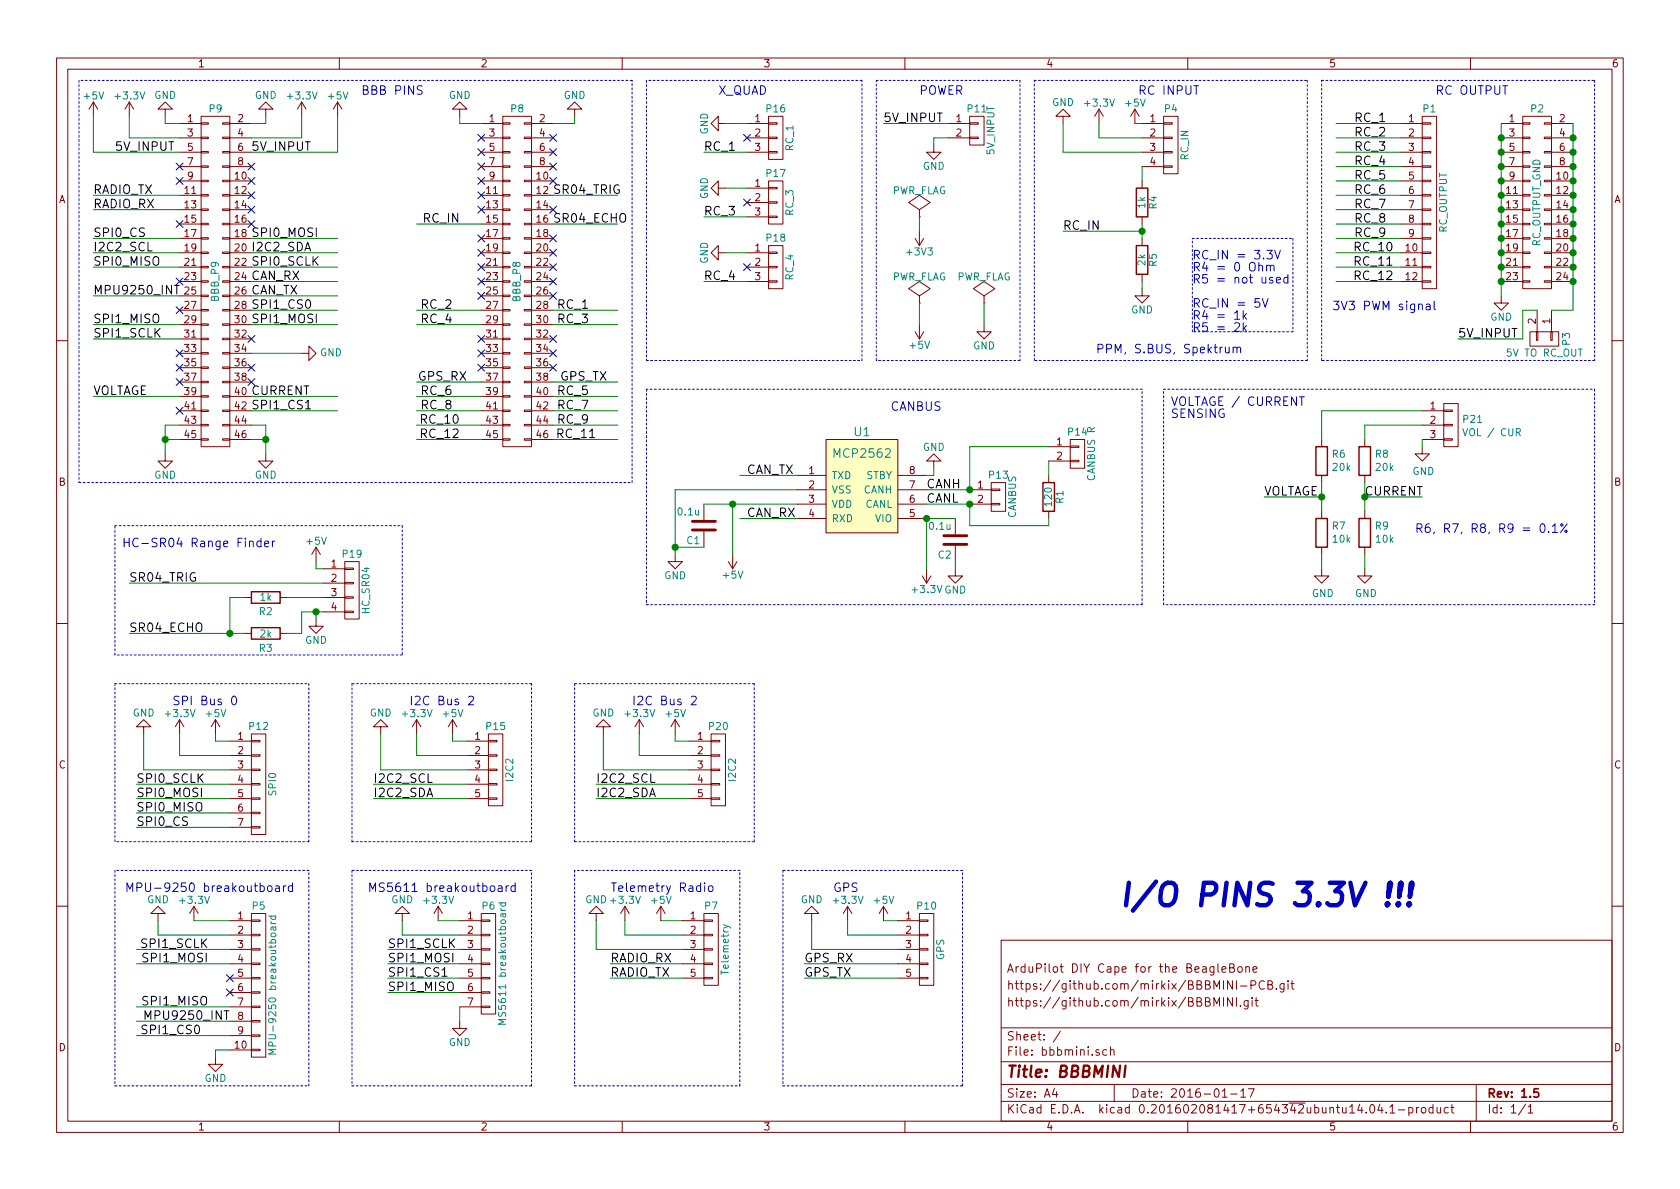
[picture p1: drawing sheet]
EESchema Schematic File Version 2
LIBS:power
LIBS:device
LIBS:transistors
LIBS:conn
LIBS:linear
LIBS:regul
LIBS:74xx
LIBS:cmos4000
LIBS:adc-dac
LIBS:memory
LIBS:xilinx
LIBS:microcontrollers
LIBS:dsp
LIBS:microchip
LIBS:analog_switches
LIBS:motorola
LIBS:texas
LIBS:intel
LIBS:audio
LIBS:interface
LIBS:digital-audio
LIBS:philips
LIBS:display
LIBS:cypress
LIBS:siliconi
LIBS:opto
LIBS:atmel
LIBS:contrib
LIBS:valves
LIBS:bbbmini-cache
EELAYER 25 0
EELAYER END
$Descr A4 11693 8268
encoding utf-8
Sheet 1 1
Title "BBBMINI"
Date "2016-01-17"
Rev "1.5"
Comp ""
Comment1 "https://github.com/mirkix/BBBMINI.git"
Comment2 "https://github.com/mirkix/BBBMINI-PCB.git"
Comment3 "ArduPilot DIY Cape for the BeagleBone"
Comment4 ""
$EndDescr
$Comp
L CONN_01X12 P1
U 1 1
P 9950 1400
F 0 "P1" H 9950 2050 50  0000 C CNN
F 1 "RC_OUTPUT" V 10050 1400 50  0000 C CNN
F 2 "Pin_Headers:Pin_Header_Straight_1x12" H 9950 1400 60  0001 C CNN
F 3 "" H 9950 1400 60  0000 C CNN
	1    9950 1400
	1    0    0    -1  
$EndComp
Text Label 9650 850  2    60   ~ 0
RC_1
Text Label 9650 950  2    60   ~ 0
RC_2
Text Label 9650 1050 2    60   ~ 0
RC_3
Text Label 9650 1150 2    60   ~ 0
RC_4
Text Label 9650 1250 2    60   ~ 0
RC_5
Text Label 9650 1350 2    60   ~ 0
RC_6
Text Label 9650 1450 2    60   ~ 0
RC_7
Text Label 9650 1550 2    60   ~ 0
RC_8
Text Label 9650 1650 2    60   ~ 0
RC_9
Text Label 9700 1750 2    60   ~ 0
RC_10
Text Label 9700 1850 2    60   ~ 0
RC_11
Text Label 9700 1950 2    60   ~ 0
RC_12
$Comp
L CONN_02X12 P2
U 1 1
P 10700 1400
F 0 "P2" H 10700 2050 50  0000 C CNN
F 1 "RC_OUTPUT_GND" V 10700 1400 50  0000 C CNN
F 2 "Pin_Headers:Pin_Header_Straight_2x12" H 10700 200 60  0001 C CNN
F 3 "" H 10700 200 60  0000 C CNN
	1    10700 1400
	1    0    0    -1  
$EndComp
$Comp
L GND #PWR01
U 1 1
P 10450 2050
F 0 "#PWR01" H 10450 1800 50  0001 C CNN
F 1 "GND" H 10450 1900 50  0000 C CNN
F 2 "" H 10450 2050 60  0000 C CNN
F 3 "" H 10450 2050 60  0000 C CNN
	1    10450 2050
	1    0    0    -1  
$EndComp
Text Notes 10500 650  2    60   ~ 0
RC OUTPUT
$Comp
L CONN_02X23 P9
U 1 1
P 1500 1950
F 0 "P9" H 1500 3150 50  0000 C CNN
F 1 "BBB_P9" V 1500 1950 50  0000 C CNN
F 2 "Pin_Headers:Pin_Header_Straight_2x23" H 1500 1100 60  0001 C CNN
F 3 "" H 1500 1100 60  0000 C CNN
	1    1500 1950
	1    0    0    -1  
$EndComp
$Comp
L CONN_02X23 P8
U 1 1
P 3600 1950
F 0 "P8" H 3600 3150 50  0000 C CNN
F 1 "BBB_P8" V 3600 1950 50  0000 C CNN
F 2 "Pin_Headers:Pin_Header_Straight_2x23" H 3600 1100 60  0001 C CNN
F 3 "" H 3600 1100 60  0000 C CNN
	1    3600 1950
	1    0    0    -1  
$EndComp
Text Label 4100 2150 2    60   ~ 0
RC_1
Text Label 3150 2150 2    60   ~ 0
RC_2
Text Label 4100 2250 2    60   ~ 0
RC_3
Text Label 3150 2250 2    60   ~ 0
RC_4
Text Label 4100 2750 2    60   ~ 0
RC_5
Text Label 3150 2750 2    60   ~ 0
RC_6
Text Label 4100 2850 2    60   ~ 0
RC_7
Text Label 3150 2850 2    60   ~ 0
RC_8
Text Label 4100 2950 2    60   ~ 0
RC_9
Text Label 3200 2950 2    60   ~ 0
RC_10
Text Label 4150 3050 2    60   ~ 0
RC_11
Text Label 3200 3050 2    60   ~ 0
RC_12
Text Notes 2950 650  2    60   ~ 0
BBB PINS
$Comp
L CONN_01X02 P3
U 1 1
P 10750 2350
F 0 "P3" H 10750 2500 50  0000 C CNN
F 1 "5V TO RC_OUT" V 10850 2350 50  0000 C CNN
F 2 "Pin_Headers:Pin_Header_Straight_1x02" H 10750 2350 60  0001 C CNN
F 3 "" H 10750 2350 60  0000 C CNN
	1    10750 2350
	0    1    1    0   
$EndComp
Text Notes 8350 650  2    60   ~ 0
RC INPUT
Text Notes 8650 2450 2    60   ~ 0
PPM, S.BUS, Spektrum
Text Label 3200 1550 2    60   ~ 0
RC_IN
Text Notes 10000 2150 2    60   ~ 0
3V3 PWM signal
$Comp
L CONN_01X10 P5
U 1 1
P 1800 6850
F 0 "P5" H 1800 7400 50  0000 C CNN
F 1 "MPU-9250 breakoutboard" V 1900 6850 50  0000 C CNN
F 2 "Pin_Headers:Pin_Header_Straight_1x10" H 1800 6850 60  0001 C CNN
F 3 "" H 1800 6850 60  0000 C CNN
	1    1800 6850
	1    0    0    -1  
$EndComp
Text Label 1450 6600 2    60   ~ 0
SPI1_SCLK
Text Label 1450 6700 2    60   ~ 0
SPI1_MOSI
Text Label 1750 2250 0    60   ~ 0
SPI1_MOSI
Text Label 1400 7200 2    60   ~ 0
SPI1_CS0
Text Label 1750 2150 0    60   ~ 0
SPI1_CS0
Text Label 1450 7000 2    60   ~ 0
SPI1_MISO
Text Label 650  2250 0    60   ~ 0
SPI1_MISO
NoConn ~ 1600 6800
NoConn ~ 1600 6900
Text Notes 2050 6200 2    60   ~ 0
MPU-9250 breakoutboard
$Comp
L CONN_01X07 P6
U 1 1
P 3400 6700
F 0 "P6" H 3400 7100 50  0000 C CNN
F 1 "MS5611 breakoutboard" V 3500 6700 50  0000 C CNN
F 2 "Pin_Headers:Pin_Header_Straight_1x07" H 3400 6700 60  0001 C CNN
F 3 "" H 3400 6700 60  0000 C CNN
	1    3400 6700
	1    0    0    -1  
$EndComp
Text Label 2700 6700 0    60   ~ 0
SPI1_MOSI
Text Label 2700 6900 0    60   ~ 0
SPI1_MISO
$Comp
L GND #PWR02
U 1 1
P 3200 7100
F 0 "#PWR02" H 3200 6850 50  0001 C CNN
F 1 "GND" H 3200 6950 50  0000 C CNN
F 2 "" H 3200 7100 60  0000 C CNN
F 3 "" H 3200 7100 60  0000 C CNN
	1    3200 7100
	1    0    0    -1  
$EndComp
Text Notes 3600 6200 2    60   ~ 0
MS5611 breakoutboard
$Comp
L +3.3V #PWR03
U 1 1
P 1350 6400
F 0 "#PWR03" H 1350 6250 50  0001 C CNN
F 1 "+3.3V" H 1350 6540 50  0000 C CNN
F 2 "" H 1350 6400 60  0000 C CNN
F 3 "" H 1350 6400 60  0000 C CNN
	1    1350 6400
	1    0    0    -1  
$EndComp
$Comp
L GND #PWR04
U 1 1
P 1100 6400
F 0 "#PWR04" H 1100 6150 50  0001 C CNN
F 1 "GND" H 1100 6250 50  0000 C CNN
F 2 "" H 1100 6400 60  0000 C CNN
F 3 "" H 1100 6400 60  0000 C CNN
	1    1100 6400
	-1   0    0    1   
$EndComp
$Comp
L +3.3V #PWR05
U 1 1
P 3050 6400
F 0 "#PWR05" H 3050 6250 50  0001 C CNN
F 1 "+3.3V" H 3050 6540 50  0000 C CNN
F 2 "" H 3050 6400 60  0000 C CNN
F 3 "" H 3050 6400 60  0000 C CNN
	1    3050 6400
	1    0    0    -1  
$EndComp
$Comp
L GND #PWR06
U 1 1
P 2800 6400
F 0 "#PWR06" H 2800 6150 50  0001 C CNN
F 1 "GND" H 2800 6250 50  0000 C CNN
F 2 "" H 2800 6400 60  0000 C CNN
F 3 "" H 2800 6400 60  0000 C CNN
	1    2800 6400
	-1   0    0    1   
$EndComp
$Comp
L +3.3V #PWR07
U 1 1
P 7650 850
F 0 "#PWR07" H 7650 700 50  0001 C CNN
F 1 "+3.3V" H 7650 990 50  0000 C CNN
F 2 "" H 7650 850 60  0000 C CNN
F 3 "" H 7650 850 60  0000 C CNN
	1    7650 850 
	1    0    0    -1  
$EndComp
$Comp
L GND #PWR08
U 1 1
P 7400 850
F 0 "#PWR08" H 7400 600 50  0001 C CNN
F 1 "GND" H 7400 700 50  0000 C CNN
F 2 "" H 7400 850 60  0000 C CNN
F 3 "" H 7400 850 60  0000 C CNN
	1    7400 850 
	-1   0    0    1   
$EndComp
$Comp
L GND #PWR09
U 1 1
P 1150 800
F 0 "#PWR09" H 1150 550 50  0001 C CNN
F 1 "GND" H 1150 650 50  0000 C CNN
F 2 "" H 1150 800 60  0000 C CNN
F 3 "" H 1150 800 60  0000 C CNN
	1    1150 800 
	-1   0    0    1   
$EndComp
$Comp
L GND #PWR010
U 1 1
P 1850 800
F 0 "#PWR010" H 1850 550 50  0001 C CNN
F 1 "GND" H 1850 650 50  0000 C CNN
F 2 "" H 1850 800 60  0000 C CNN
F 3 "" H 1850 800 60  0000 C CNN
	1    1850 800 
	-1   0    0    1   
$EndComp
$Comp
L +3.3V #PWR011
U 1 1
P 900 800
F 0 "#PWR011" H 900 650 50  0001 C CNN
F 1 "+3.3V" H 900 940 50  0000 C CNN
F 2 "" H 900 800 60  0000 C CNN
F 3 "" H 900 800 60  0000 C CNN
	1    900  800 
	1    0    0    -1  
$EndComp
$Comp
L +3.3V #PWR012
U 1 1
P 2100 800
F 0 "#PWR012" H 2100 650 50  0001 C CNN
F 1 "+3.3V" H 2100 940 50  0000 C CNN
F 2 "" H 2100 800 60  0000 C CNN
F 3 "" H 2100 800 60  0000 C CNN
	1    2100 800 
	1    0    0    -1  
$EndComp
$Comp
L GND #PWR013
U 1 1
P 4150 6400
F 0 "#PWR013" H 4150 6150 50  0001 C CNN
F 1 "GND" H 4150 6250 50  0000 C CNN
F 2 "" H 4150 6400 60  0000 C CNN
F 3 "" H 4150 6400 60  0000 C CNN
	1    4150 6400
	-1   0    0    1   
$EndComp
$Comp
L +5V #PWR014
U 1 1
P 4600 6400
F 0 "#PWR014" H 4600 6250 50  0001 C CNN
F 1 "+5V" H 4600 6540 50  0000 C CNN
F 2 "" H 4600 6400 60  0000 C CNN
F 3 "" H 4600 6400 60  0000 C CNN
	1    4600 6400
	1    0    0    -1  
$EndComp
Text Label 4250 6700 0    60   ~ 0
RADIO_RX
Text Label 4250 6800 0    60   ~ 0
RADIO_TX
Text Notes 4250 6200 0    60   ~ 0
Telemetry Radio
Text Label 650  1450 0    60   ~ 0
RADIO_RX
Text Label 650  1350 0    60   ~ 0
RADIO_TX
$Comp
L +3.3V #PWR015
U 1 1
P 5900 6400
F 0 "#PWR015" H 5900 6250 50  0001 C CNN
F 1 "+3.3V" H 5900 6540 50  0000 C CNN
F 2 "" H 5900 6400 60  0000 C CNN
F 3 "" H 5900 6400 60  0000 C CNN
	1    5900 6400
	1    0    0    -1  
$EndComp
Text Label 5600 6700 0    60   ~ 0
GPS_RX
Text Label 5600 6800 0    60   ~ 0
GPS_TX
Text Label 3250 2650 2    60   ~ 0
GPS_RX
Text Label 3900 2650 0    60   ~ 0
GPS_TX
Text Notes 5800 6200 0    60   ~ 0
GPS
$Comp
L CONN_01X02 P11
U 1 1
P 6800 900
F 0 "P11" H 6800 1050 50  0000 C CNN
F 1 "5V_INPUT" V 6900 900 50  0000 C CNN
F 2 "Pin_Headers:Pin_Header_Straight_1x02" H 6800 900 60  0001 C CNN
F 3 "" H 6800 900 60  0000 C CNN
	1    6800 900 
	1    0    0    -1  
$EndComp
Text Label 6150 850  0    60   ~ 0
5V_INPUT
$Comp
L GND #PWR016
U 1 1
P 6500 1000
F 0 "#PWR016" H 6500 750 50  0001 C CNN
F 1 "GND" H 6500 850 50  0000 C CNN
F 2 "" H 6500 1000 60  0000 C CNN
F 3 "" H 6500 1000 60  0000 C CNN
	1    6500 1000
	1    0    0    -1  
$EndComp
$Comp
L GND #PWR017
U 1 1
P 3200 800
F 0 "#PWR017" H 3200 550 50  0001 C CNN
F 1 "GND" H 3200 650 50  0000 C CNN
F 2 "" H 3200 800 60  0000 C CNN
F 3 "" H 3200 800 60  0000 C CNN
	1    3200 800 
	-1   0    0    1   
$EndComp
$Comp
L GND #PWR018
U 1 1
P 4000 800
F 0 "#PWR018" H 4000 550 50  0001 C CNN
F 1 "GND" H 4000 650 50  0000 C CNN
F 2 "" H 4000 800 60  0000 C CNN
F 3 "" H 4000 800 60  0000 C CNN
	1    4000 800 
	-1   0    0    1   
$EndComp
NoConn ~ 1750 1250
NoConn ~ 1750 1350
NoConn ~ 1750 1450
NoConn ~ 1750 1550
NoConn ~ 1750 2350
NoConn ~ 1750 2550
NoConn ~ 1750 2650
NoConn ~ 1250 2450
NoConn ~ 1250 2550
NoConn ~ 1250 2650
NoConn ~ 1250 2850
NoConn ~ 1250 1550
NoConn ~ 1250 1950
NoConn ~ 1250 2150
NoConn ~ 1250 1250
NoConn ~ 3350 950 
NoConn ~ 3350 1050
NoConn ~ 3350 1150
NoConn ~ 3350 1250
NoConn ~ 3350 1350
NoConn ~ 3350 1450
NoConn ~ 3850 950 
NoConn ~ 3850 1050
NoConn ~ 3850 1150
NoConn ~ 3850 1250
NoConn ~ 3850 1450
NoConn ~ 3850 1650
NoConn ~ 3850 1750
NoConn ~ 3850 1850
NoConn ~ 3850 1950
NoConn ~ 3850 2050
NoConn ~ 3350 1650
NoConn ~ 3350 1750
NoConn ~ 3350 1850
NoConn ~ 3350 1950
NoConn ~ 3350 2050
NoConn ~ 3350 2350
NoConn ~ 3350 2450
NoConn ~ 3350 2550
NoConn ~ 3850 2350
NoConn ~ 3850 2450
NoConn ~ 3850 2550
Text Label 2700 6600 0    60   ~ 0
SPI1_SCLK
$Comp
L PWR_FLAG #FLG019
U 1 1
P 6400 2100
F 0 "#FLG019" H 6400 2195 50  0001 C CNN
F 1 "PWR_FLAG" H 6400 2280 50  0000 C CNN
F 2 "" H 6400 2100 60  0000 C CNN
F 3 "" H 6400 2100 60  0000 C CNN
	1    6400 2100
	1    0    0    -1  
$EndComp
$Comp
L PWR_FLAG #FLG020
U 1 1
P 6850 2100
F 0 "#FLG020" H 6850 2195 50  0001 C CNN
F 1 "PWR_FLAG" H 6850 2280 50  0000 C CNN
F 2 "" H 6850 2100 60  0000 C CNN
F 3 "" H 6850 2100 60  0000 C CNN
	1    6850 2100
	1    0    0    -1  
$EndComp
$Comp
L GND #PWR021
U 1 1
P 6850 2250
F 0 "#PWR021" H 6850 2000 50  0001 C CNN
F 1 "GND" H 6850 2100 50  0000 C CNN
F 2 "" H 6850 2250 60  0000 C CNN
F 3 "" H 6850 2250 60  0000 C CNN
	1    6850 2250
	1    0    0    -1  
$EndComp
$Comp
L +5V #PWR022
U 1 1
P 6400 2250
F 0 "#PWR022" H 6400 2100 50  0001 C CNN
F 1 "+5V" H 6400 2390 50  0000 C CNN
F 2 "" H 6400 2250 60  0000 C CNN
F 3 "" H 6400 2250 60  0000 C CNN
	1    6400 2250
	-1   0    0    1   
$EndComp
$Comp
L PWR_FLAG #FLG023
U 1 1
P 6400 1500
F 0 "#FLG023" H 6400 1595 50  0001 C CNN
F 1 "PWR_FLAG" H 6400 1680 50  0000 C CNN
F 2 "" H 6400 1500 60  0000 C CNN
F 3 "" H 6400 1500 60  0000 C CNN
	1    6400 1500
	1    0    0    -1  
$EndComp
$Comp
L +3V3 #PWR024
U 1 1
P 6400 1600
F 0 "#PWR024" H 6400 1450 50  0001 C CNN
F 1 "+3V3" H 6400 1740 50  0000 C CNN
F 2 "" H 6400 1600 60  0000 C CNN
F 3 "" H 6400 1600 60  0000 C CNN
	1    6400 1600
	-1   0    0    1   
$EndComp
Text Notes 6400 650  0    60   ~ 0
POWER
Text Label 1750 2850 0    60   ~ 0
SPI1_CS1
Text Label 2700 6800 0    60   ~ 0
SPI1_CS1
$Comp
L CONN_01X07 P12
U 1 1
P 1800 5450
F 0 "P12" H 1800 5850 50  0000 C CNN
F 1 "SPI0" V 1900 5450 50  0000 C CNN
F 2 "Pin_Headers:Pin_Header_Straight_1x07" H 1800 5450 60  0001 C CNN
F 3 "" H 1800 5450 60  0000 C CNN
	1    1800 5450
	1    0    0    -1  
$EndComp
$Comp
L +5V #PWR025
U 1 1
P 1500 5100
F 0 "#PWR025" H 1500 4950 50  0001 C CNN
F 1 "+5V" H 1500 5240 50  0000 C CNN
F 2 "" H 1500 5100 60  0000 C CNN
F 3 "" H 1500 5100 60  0000 C CNN
	1    1500 5100
	1    0    0    -1  
$EndComp
$Comp
L +3.3V #PWR026
U 1 1
P 1250 5100
F 0 "#PWR026" H 1250 4950 50  0001 C CNN
F 1 "+3.3V" H 1250 5240 50  0000 C CNN
F 2 "" H 1250 5100 60  0000 C CNN
F 3 "" H 1250 5100 60  0000 C CNN
	1    1250 5100
	1    0    0    -1  
$EndComp
$Comp
L GND #PWR027
U 1 1
P 1000 5100
F 0 "#PWR027" H 1000 4850 50  0001 C CNN
F 1 "GND" H 1000 4950 50  0000 C CNN
F 2 "" H 1000 5100 60  0000 C CNN
F 3 "" H 1000 5100 60  0000 C CNN
	1    1000 5100
	-1   0    0    1   
$EndComp
Text Label 950  5450 0    60   ~ 0
SPI0_SCLK
Text Label 950  5550 0    60   ~ 0
SPI0_MOSI
Text Label 950  5650 0    60   ~ 0
SPI0_MISO
Text Label 950  5750 0    60   ~ 0
SPI0_CS
Text Label 650  1850 0    60   ~ 0
SPI0_MISO
Text Label 1750 1650 0    60   ~ 0
SPI0_MOSI
Text Label 1750 1850 0    60   ~ 0
SPI0_SCLK
Text Label 650  1650 0    60   ~ 0
SPI0_CS
Text Notes 1200 4900 0    60   ~ 0
SPI Bus 0
$Comp
L +3.3V #PWR028
U 1 1
P 6450 3950
F 0 "#PWR028" H 6450 3800 50  0001 C CNN
F 1 "+3.3V" H 6450 4090 50  0000 C CNN
F 2 "" H 6450 3950 60  0000 C CNN
F 3 "" H 6450 3950 60  0000 C CNN
	1    6450 3950
	-1   0    0    1   
$EndComp
$Comp
L GND #PWR029
U 1 1
P 4700 3850
F 0 "#PWR029" H 4700 3600 50  0001 C CNN
F 1 "GND" H 4700 3700 50  0000 C CNN
F 2 "" H 4700 3850 60  0000 C CNN
F 3 "" H 4700 3850 60  0000 C CNN
	1    4700 3850
	1    0    0    -1  
$EndComp
$Comp
L +5V #PWR030
U 1 1
P 5100 3850
F 0 "#PWR030" H 5100 3700 50  0001 C CNN
F 1 "+5V" H 5100 3990 50  0000 C CNN
F 2 "" H 5100 3850 60  0000 C CNN
F 3 "" H 5100 3850 60  0000 C CNN
	1    5100 3850
	-1   0    0    1   
$EndComp
$Comp
L C C1
U 1 1
P 4900 3650
F 0 "C1" H 4925 3750 50  0000 L CNN
F 1 "0.1u" H 4925 3550 50  0000 L CNN
F 2 "Capacitors_ThroughHole:C_Rect_L4_W2.5_P2.5" H 4938 3500 30  0001 C CNN
F 3 "" H 4900 3650 60  0000 C CNN
	1    4900 3650
	-1   0    0    1   
$EndComp
$Comp
L C C2
U 1 1
P 6650 3750
F 0 "C2" H 6675 3850 50  0000 L CNN
F 1 "0.1u" H 6675 3650 50  0000 L CNN
F 2 "Capacitors_ThroughHole:C_Rect_L4_W2.5_P2.5" H 6688 3600 30  0001 C CNN
F 3 "" H 6650 3750 60  0000 C CNN
	1    6650 3750
	-1   0    0    1   
$EndComp
$Comp
L GND #PWR031
U 1 1
P 6650 3950
F 0 "#PWR031" H 6650 3700 50  0001 C CNN
F 1 "GND" H 6650 3800 50  0000 C CNN
F 2 "" H 6650 3950 60  0000 C CNN
F 3 "" H 6650 3950 60  0000 C CNN
	1    6650 3950
	1    0    0    -1  
$EndComp
Text Label 5200 3300 0    60   ~ 0
CAN_TX
Text Label 5200 3600 0    60   ~ 0
CAN_RX
Text Label 1750 1950 0    60   ~ 0
CAN_RX
Text Label 1750 2050 0    60   ~ 0
CAN_TX
$Comp
L CONN_01X02 P13
U 1 1
P 6950 3450
F 0 "P13" H 6950 3600 50  0000 C CNN
F 1 "CANBUS" V 7050 3450 50  0000 C CNN
F 2 "Pin_Headers:Pin_Header_Straight_1x02" H 6950 3450 60  0001 C CNN
F 3 "" H 6950 3450 60  0000 C CNN
	1    6950 3450
	1    0    0    -1  
$EndComp
$Comp
L GND #PWR032
U 1 1
P 6500 3250
F 0 "#PWR032" H 6500 3000 50  0001 C CNN
F 1 "GND" H 6500 3100 50  0000 C CNN
F 2 "" H 6500 3250 60  0000 C CNN
F 3 "" H 6500 3250 60  0000 C CNN
	1    6500 3250
	-1   0    0    1   
$EndComp
Text Label 6450 3400 0    60   ~ 0
CANH
Text Label 6450 3500 0    60   ~ 0
CANL
Text Notes 6200 2850 0    60   ~ 0
CANBUS
$Comp
L R R1
U 1 1
P 7300 3450
F 0 "R1" V 7380 3450 50  0000 C CNN
F 1 "120" V 7300 3450 50  0000 C CNN
F 2 "Resistors_ThroughHole:Resistor_Horizontal_RM10mm" V 7230 3450 30  0001 C CNN
F 3 "" H 7300 3450 30  0000 C CNN
	1    7300 3450
	1    0    0    -1  
$EndComp
$Comp
L CONN_01X02 P14
U 1 1
P 7500 3150
F 0 "P14" H 7500 3300 50  0000 C CNN
F 1 "CANBUS R" V 7600 3150 50  0000 C CNN
F 2 "Pin_Headers:Pin_Header_Straight_1x02" H 7500 3150 60  0001 C CNN
F 3 "" H 7500 3150 60  0000 C CNN
	1    7500 3150
	1    0    0    -1  
$EndComp
$Comp
L MCP2562 U1
U 1 1
P 5950 3450
F 0 "U1" H 6000 3900 60  0000 C CNN
F 1 "MCP2562" H 6000 3750 60  0000 C CNN
F 2 "Housings_DIP:DIP-8_W7.62mm" H 5950 3450 60  0001 C CNN
F 3 "" H 5950 3450 60  0000 C CNN
	1    5950 3450
	1    0    0    -1  
$EndComp
Text Label 650  1750 0    60   ~ 0
I2C2_SCL
Text Label 1750 1750 0    60   ~ 0
I2C2_SDA
$Comp
L CONN_01X05 P15
U 1 1
P 3450 5350
F 0 "P15" H 3450 5650 50  0000 C CNN
F 1 "I2C2" V 3550 5350 50  0000 C CNN
F 2 "Pin_Headers:Pin_Header_Straight_1x05" H 3450 5350 60  0001 C CNN
F 3 "" H 3450 5350 60  0000 C CNN
	1    3450 5350
	1    0    0    -1  
$EndComp
$Comp
L +5V #PWR033
U 1 1
P 3150 5100
F 0 "#PWR033" H 3150 4950 50  0001 C CNN
F 1 "+5V" H 3150 5240 50  0000 C CNN
F 2 "" H 3150 5100 60  0000 C CNN
F 3 "" H 3150 5100 60  0000 C CNN
	1    3150 5100
	1    0    0    -1  
$EndComp
$Comp
L +3.3V #PWR034
U 1 1
P 2900 5100
F 0 "#PWR034" H 2900 4950 50  0001 C CNN
F 1 "+3.3V" H 2900 5240 50  0000 C CNN
F 2 "" H 2900 5100 60  0000 C CNN
F 3 "" H 2900 5100 60  0000 C CNN
	1    2900 5100
	1    0    0    -1  
$EndComp
$Comp
L GND #PWR035
U 1 1
P 2650 5100
F 0 "#PWR035" H 2650 4850 50  0001 C CNN
F 1 "GND" H 2650 4950 50  0000 C CNN
F 2 "" H 2650 5100 60  0000 C CNN
F 3 "" H 2650 5100 60  0000 C CNN
	1    2650 5100
	-1   0    0    1   
$EndComp
Wire Wire Line
	9750 850  9300 850 
Wire Wire Line
	9750 950  9300 950 
Wire Wire Line
	9750 1050 9300 1050
Wire Wire Line
	9750 1150 9300 1150
Wire Wire Line
	9750 1250 9300 1250
Wire Wire Line
	9750 1350 9300 1350
Wire Wire Line
	9750 1450 9300 1450
Wire Wire Line
	9750 1550 9300 1550
Wire Wire Line
	9750 1650 9300 1650
Wire Wire Line
	9750 1750 9300 1750
Wire Wire Line
	9750 1850 9300 1850
Wire Wire Line
	9750 1950 9300 1950
Wire Wire Line
	10950 850  10950 2150
Connection ~ 10950 950 
Connection ~ 10950 1050
Connection ~ 10950 1150
Connection ~ 10950 1250
Connection ~ 10950 1350
Connection ~ 10950 1450
Connection ~ 10950 1550
Connection ~ 10950 1650
Connection ~ 10950 1750
Connection ~ 10950 1850
Connection ~ 10950 1950
Wire Notes Line
	9200 550  11100 550 
Wire Wire Line
	3850 2150 4300 2150
Wire Wire Line
	3350 2150 2900 2150
Wire Wire Line
	3850 2250 4300 2250
Wire Wire Line
	3350 2250 2900 2250
Wire Wire Line
	3850 2750 4300 2750
Wire Wire Line
	3350 2750 2900 2750
Wire Wire Line
	3850 2850 4300 2850
Wire Wire Line
	3350 2850 2900 2850
Wire Wire Line
	3850 2950 4300 2950
Wire Wire Line
	3350 2950 2900 2950
Wire Wire Line
	3850 3050 4300 3050
Wire Wire Line
	3350 3050 2900 3050
Wire Wire Line
	10450 850  10450 2050
Connection ~ 10450 950 
Connection ~ 10450 1050
Connection ~ 10450 1150
Connection ~ 10450 1250
Connection ~ 10450 1350
Connection ~ 10450 1450
Connection ~ 10450 1550
Connection ~ 10450 1650
Connection ~ 10450 1750
Connection ~ 10450 1850
Connection ~ 10450 1950
Wire Notes Line
	11100 550  11100 2500
Wire Notes Line
	11100 2500 9200 2500
Wire Notes Line
	9200 2500 9200 550 
Wire Notes Line
	9100 550  9100 2500
Wire Notes Line
	9100 2500 7200 2500
Wire Notes Line
	7200 2500 7200 550 
Wire Notes Line
	7200 550  9100 550 
Wire Wire Line
	3350 1550 2900 1550
Wire Wire Line
	950  6600 1600 6600
Wire Wire Line
	950  6700 1600 6700
Wire Wire Line
	1750 2250 2350 2250
Wire Wire Line
	950  7200 1600 7200
Wire Wire Line
	1750 2150 2350 2150
Wire Wire Line
	950  7000 1600 7000
Wire Wire Line
	650  2250 1250 2250
Wire Notes Line
	800  6050 800  7550
Wire Notes Line
	800  7550 2150 7550
Wire Notes Line
	2150 7550 2150 6050
Wire Notes Line
	2150 6050 800  6050
Wire Wire Line
	2700 6700 3200 6700
Wire Wire Line
	2700 6800 3200 6800
Wire Wire Line
	1750 2850 2350 2850
Wire Wire Line
	2700 6900 3200 6900
Wire Wire Line
	3200 7000 3200 7100
Wire Notes Line
	2450 6050 2450 7550
Wire Notes Line
	2450 7550 3700 7550
Wire Notes Line
	3700 7550 3700 6050
Wire Notes Line
	3700 6050 2450 6050
Wire Wire Line
	1600 6400 1350 6400
Wire Wire Line
	1600 6500 1100 6500
Wire Wire Line
	1100 6500 1100 6400
Wire Wire Line
	3200 6400 3050 6400
Wire Wire Line
	2800 6400 2800 6500
Wire Wire Line
	2800 6500 3200 6500
Wire Wire Line
	7400 850  7400 1050
Wire Wire Line
	7400 1050 7950 1050
Wire Wire Line
	1150 800  1150 850 
Wire Wire Line
	1150 850  1250 850 
Wire Wire Line
	1750 850  1850 850 
Wire Wire Line
	1850 850  1850 800 
Wire Wire Line
	900  800  900  950 
Wire Wire Line
	900  950  1250 950 
Wire Wire Line
	2100 800  2100 950 
Wire Wire Line
	2100 950  1750 950 
Wire Wire Line
	4600 6400 4750 6400
Wire Wire Line
	4750 6700 4250 6700
Wire Notes Line
	4000 6050 4000 7550
Wire Notes Line
	4000 7550 5150 7550
Wire Notes Line
	5150 7550 5150 6050
Wire Notes Line
	5150 6050 4000 6050
Wire Wire Line
	1250 1450 650  1450
Wire Wire Line
	1250 1350 650  1350
Wire Wire Line
	6250 6400 6150 6400
Wire Wire Line
	5900 6500 5900 6400
Wire Wire Line
	6250 6600 5650 6600
Wire Wire Line
	6250 6700 5600 6700
Wire Wire Line
	3350 2650 2900 2650
Wire Wire Line
	3850 2650 4300 2650
Wire Notes Line
	5450 6050 5450 7550
Wire Notes Line
	5450 7550 6700 7550
Wire Notes Line
	6700 7550 6700 6050
Wire Notes Line
	6700 6050 5450 6050
Wire Notes Line
	4400 550  550  550 
Wire Notes Line
	550  550  550  3350
Wire Notes Line
	550  3350 4400 3350
Wire Notes Line
	4400 3350 4400 550 
Wire Wire Line
	6150 850  6600 850 
Wire Wire Line
	6600 950  6500 950 
Wire Wire Line
	6500 950  6500 1000
Wire Notes Line
	7100 550  7100 2500
Wire Notes Line
	7100 2500 6100 2500
Wire Notes Line
	6100 2500 6100 550 
Wire Notes Line
	6100 550  7100 550 
Wire Wire Line
	3350 850  3200 850 
Wire Wire Line
	3200 850  3200 800 
Wire Wire Line
	4000 800  4000 850 
Wire Wire Line
	4000 850  3850 850 
Wire Wire Line
	2350 1050 1750 1050
Wire Wire Line
	650  1050 1250 1050
Wire Wire Line
	3200 6600 2700 6600
Wire Wire Line
	6250 6500 5900 6500
Wire Wire Line
	6850 2100 6850 2250
Wire Wire Line
	6400 2250 6400 2100
Wire Wire Line
	6400 1600 6400 1500
Wire Wire Line
	1600 5150 1500 5150
Wire Wire Line
	1500 5150 1500 5100
Wire Wire Line
	1250 5100 1250 5250
Wire Wire Line
	1250 5250 1600 5250
Wire Wire Line
	1000 5100 1000 5350
Wire Wire Line
	1000 5350 1600 5350
Wire Wire Line
	1600 5450 950  5450
Wire Wire Line
	1600 5550 950  5550
Wire Wire Line
	1600 5650 950  5650
Wire Wire Line
	1600 5750 950  5750
Wire Wire Line
	1250 1850 650  1850
Wire Wire Line
	1750 1650 2350 1650
Wire Wire Line
	1750 1850 2350 1850
Wire Wire Line
	1250 1650 650  1650
Wire Notes Line
	2150 5850 800  5850
Wire Notes Line
	800  5850 800  4750
Wire Notes Line
	800  4750 2150 4750
Wire Notes Line
	2150 4750 2150 5850
Wire Wire Line
	6450 3600 6650 3600
Wire Wire Line
	6450 3600 6450 3950
Wire Wire Line
	4700 3400 5550 3400
Wire Wire Line
	4700 3400 4700 3850
Wire Wire Line
	5100 3850 5100 3500
Wire Wire Line
	4900 3500 5550 3500
Connection ~ 5100 3500
Wire Wire Line
	4700 3800 4900 3800
Connection ~ 4700 3800
Connection ~ 6450 3600
Wire Wire Line
	6650 3900 6650 3950
Wire Wire Line
	5550 3300 5150 3300
Wire Wire Line
	5550 3600 5150 3600
Wire Wire Line
	1750 1950 2350 1950
Wire Wire Line
	1750 2050 2350 2050
Wire Wire Line
	6450 3300 6500 3300
Wire Wire Line
	6500 3300 6500 3250
Wire Wire Line
	6450 3400 6750 3400
Wire Wire Line
	6450 3500 6750 3500
Wire Notes Line
	4500 2700 4500 4200
Wire Notes Line
	4500 4200 7950 4200
Wire Notes Line
	7950 4200 7950 2700
Wire Notes Line
	7950 2700 4500 2700
Wire Wire Line
	7300 3200 7300 3300
Wire Wire Line
	7300 3100 6750 3100
Wire Wire Line
	6750 3100 6750 3400
Connection ~ 6750 3400
Wire Wire Line
	6750 3500 6750 3650
Wire Wire Line
	6750 3650 7300 3650
Wire Wire Line
	7300 3650 7300 3600
Connection ~ 6750 3500
Wire Wire Line
	1250 1750 650  1750
Wire Wire Line
	1750 1750 2350 1750
Wire Notes Line
	2450 5850 3700 5850
Wire Notes Line
	3700 5850 3700 4750
Wire Notes Line
	3700 4750 2450 4750
Wire Notes Line
	2450 4750 2450 5850
Wire Wire Line
	3150 5100 3150 5150
Wire Wire Line
	3150 5150 3250 5150
Wire Wire Line
	2900 5100 2900 5250
Wire Wire Line
	2900 5250 3250 5250
Wire Wire Line
	2650 5100 2650 5350
Wire Wire Line
	2650 5350 3250 5350
Wire Wire Line
	3250 5450 2600 5450
Wire Wire Line
	3250 5550 2600 5550
Text Label 2600 5450 0    60   ~ 0
I2C2_SCL
Text Label 2600 5550 0    60   ~ 0
I2C2_SDA
Text Notes 2850 4900 0    60   ~ 0
I2C Bus 2
$Comp
L CONN_01X05 P7
U 1 1
P 4950 6600
F 0 "P7" H 4950 6900 50  0000 C CNN
F 1 "Telemetry" V 5050 6600 50  0000 C CNN
F 2 "Pin_Headers:Pin_Header_Straight_1x05" H 4950 6600 60  0001 C CNN
F 3 "" H 4950 6600 60  0000 C CNN
	1    4950 6600
	1    0    0    -1  
$EndComp
Wire Wire Line
	4750 6800 4250 6800
$Comp
L +3.3V #PWR036
U 1 1
P 4350 6400
F 0 "#PWR036" H 4350 6250 50  0001 C CNN
F 1 "+3.3V" H 4350 6540 50  0000 C CNN
F 2 "" H 4350 6400 60  0000 C CNN
F 3 "" H 4350 6400 60  0000 C CNN
	1    4350 6400
	1    0    0    -1  
$EndComp
Wire Wire Line
	4350 6400 4350 6500
Wire Wire Line
	4350 6500 4750 6500
Wire Wire Line
	4150 6400 4150 6600
Wire Wire Line
	4150 6600 4750 6600
$Comp
L CONN_01X03 P16
U 1 1
P 5400 950
F 0 "P16" H 5400 1150 50  0000 C CNN
F 1 "RC_1" V 5500 950 50  0000 C CNN
F 2 "Pin_Headers:Pin_Header_Straight_1x03" H 5400 950 60  0001 C CNN
F 3 "" H 5400 950 60  0000 C CNN
	1    5400 950 
	1    0    0    -1  
$EndComp
$Comp
L CONN_01X03 P17
U 1 1
P 5400 1400
F 0 "P17" H 5400 1600 50  0000 C CNN
F 1 "RC_3" V 5500 1400 50  0000 C CNN
F 2 "Pin_Headers:Pin_Header_Straight_1x03" H 5400 1400 60  0001 C CNN
F 3 "" H 5400 1400 60  0000 C CNN
	1    5400 1400
	1    0    0    -1  
$EndComp
$Comp
L CONN_01X03 P18
U 1 1
P 5400 1850
F 0 "P18" H 5400 2050 50  0000 C CNN
F 1 "RC_4" V 5500 1850 50  0000 C CNN
F 2 "Pin_Headers:Pin_Header_Straight_1x03" H 5400 1850 60  0001 C CNN
F 3 "" H 5400 1850 60  0000 C CNN
	1    5400 1850
	1    0    0    -1  
$EndComp
Wire Wire Line
	5200 1050 4900 1050
Wire Wire Line
	5200 1500 4900 1500
Wire Wire Line
	5200 1950 4900 1950
Text Label 4900 1050 0    60   ~ 0
RC_1
Text Label 4900 1500 0    60   ~ 0
RC_3
Text Label 4900 1950 0    60   ~ 0
RC_4
$Comp
L GND #PWR037
U 1 1
P 5050 850
F 0 "#PWR037" H 5050 600 50  0001 C CNN
F 1 "GND" H 5050 700 50  0000 C CNN
F 2 "" H 5050 850 60  0000 C CNN
F 3 "" H 5050 850 60  0000 C CNN
	1    5050 850 
	0    1    1    0   
$EndComp
$Comp
L GND #PWR038
U 1 1
P 5050 1300
F 0 "#PWR038" H 5050 1050 50  0001 C CNN
F 1 "GND" H 5050 1150 50  0000 C CNN
F 2 "" H 5050 1300 60  0000 C CNN
F 3 "" H 5050 1300 60  0000 C CNN
	1    5050 1300
	0    1    1    0   
$EndComp
$Comp
L GND #PWR039
U 1 1
P 5050 1750
F 0 "#PWR039" H 5050 1500 50  0001 C CNN
F 1 "GND" H 5050 1600 50  0000 C CNN
F 2 "" H 5050 1750 60  0000 C CNN
F 3 "" H 5050 1750 60  0000 C CNN
	1    5050 1750
	0    1    1    0   
$EndComp
Wire Wire Line
	5050 850  5200 850 
Wire Wire Line
	5050 1300 5200 1300
Wire Wire Line
	5050 1750 5200 1750
NoConn ~ 5200 950 
NoConn ~ 5200 1400
NoConn ~ 5200 1850
Wire Notes Line
	4500 550  4500 2500
Wire Notes Line
	4500 2500 6000 2500
Wire Notes Line
	6000 2500 6000 550 
Wire Notes Line
	6000 550  4500 550 
Text Notes 5000 650  0    60   ~ 0
X_QUAD
Text Notes 7800 6300 0    157  Italic 31
I/O PINS 3.3V !!!
$Comp
L GND #PWR040
U 1 1
P 1500 7350
F 0 "#PWR040" H 1500 7100 50  0001 C CNN
F 1 "GND" H 1500 7200 50  0000 C CNN
F 2 "" H 1500 7350 60  0000 C CNN
F 3 "" H 1500 7350 60  0000 C CNN
	1    1500 7350
	1    0    0    -1  
$EndComp
Wire Wire Line
	1600 7300 1500 7300
Wire Wire Line
	1500 7300 1500 7350
Wire Wire Line
	10950 2150 10800 2150
Wire Wire Line
	10700 2150 10600 2150
Wire Wire Line
	10600 2150 10600 2350
Wire Wire Line
	10600 2350 10150 2350
Text Label 10150 2350 0    60   ~ 0
5V_INPUT
Text Label 1750 1050 0    60   ~ 0
5V_INPUT
$Comp
L +5V #PWR041
U 1 1
P 2350 800
F 0 "#PWR041" H 2350 650 50  0001 C CNN
F 1 "+5V" H 2350 940 50  0000 C CNN
F 2 "" H 2350 800 60  0000 C CNN
F 3 "" H 2350 800 60  0000 C CNN
	1    2350 800 
	1    0    0    -1  
$EndComp
$Comp
L +5V #PWR042
U 1 1
P 650 800
F 0 "#PWR042" H 650 650 50  0001 C CNN
F 1 "+5V" H 650 940 50  0000 C CNN
F 2 "" H 650 800 60  0000 C CNN
F 3 "" H 650 800 60  0000 C CNN
	1    650  800 
	1    0    0    -1  
$EndComp
Text Label 800  1050 0    60   ~ 0
5V_INPUT
Wire Wire Line
	2350 1050 2350 800 
Wire Wire Line
	650  800  650  1050
NoConn ~ 1750 1150
NoConn ~ 1250 1150
$Comp
L GND #PWR043
U 1 1
P 1850 3150
F 0 "#PWR043" H 1850 2900 50  0001 C CNN
F 1 "GND" H 1850 3000 50  0000 C CNN
F 2 "" H 1850 3150 60  0000 C CNN
F 3 "" H 1850 3150 60  0000 C CNN
	1    1850 3150
	1    0    0    -1  
$EndComp
$Comp
L GND #PWR044
U 1 1
P 1150 3150
F 0 "#PWR044" H 1150 2900 50  0001 C CNN
F 1 "GND" H 1150 3000 50  0000 C CNN
F 2 "" H 1150 3150 60  0000 C CNN
F 3 "" H 1150 3150 60  0000 C CNN
	1    1150 3150
	1    0    0    -1  
$EndComp
Wire Wire Line
	1750 3050 1850 3050
Wire Wire Line
	1850 2950 1850 3150
Wire Wire Line
	1750 2950 1850 2950
Connection ~ 1850 3050
Wire Wire Line
	1250 3050 1150 3050
Wire Wire Line
	1150 2950 1150 3150
Wire Wire Line
	1250 2950 1150 2950
Connection ~ 1150 3050
$Comp
L CONN_01X05 P10
U 1 1
P 6450 6600
F 0 "P10" H 6450 6900 50  0000 C CNN
F 1 "GPS" V 6550 6600 50  0000 C CNN
F 2 "Pin_Headers:Pin_Header_Straight_1x05" H 6450 6600 60  0001 C CNN
F 3 "" H 6450 6600 60  0000 C CNN
	1    6450 6600
	1    0    0    -1  
$EndComp
Wire Wire Line
	6250 6800 5600 6800
$Comp
L +5V #PWR045
U 1 1
P 6150 6400
F 0 "#PWR045" H 6150 6250 50  0001 C CNN
F 1 "+5V" H 6150 6540 50  0000 C CNN
F 2 "" H 6150 6400 60  0000 C CNN
F 3 "" H 6150 6400 60  0000 C CNN
	1    6150 6400
	1    0    0    -1  
$EndComp
$Comp
L GND #PWR046
U 1 1
P 5650 6400
F 0 "#PWR046" H 5650 6150 50  0001 C CNN
F 1 "GND" H 5650 6250 50  0000 C CNN
F 2 "" H 5650 6400 60  0000 C CNN
F 3 "" H 5650 6400 60  0000 C CNN
	1    5650 6400
	-1   0    0    1   
$EndComp
Wire Wire Line
	5650 6600 5650 6400
$Comp
L CONN_01X04 P19
U 1 1
P 2450 4100
F 0 "P19" H 2450 4350 50  0000 C CNN
F 1 "HC_SR04" V 2550 4100 50  0000 C CNN
F 2 "Pin_Headers:Pin_Header_Straight_1x04" H 2450 4100 60  0001 C CNN
F 3 "" H 2450 4100 60  0000 C CNN
	1    2450 4100
	1    0    0    -1  
$EndComp
Text Notes 850  3800 0    60   ~ 0
HC-SR04 Range Finder
$Comp
L +5V #PWR047
U 1 1
P 2200 3900
F 0 "#PWR047" H 2200 3750 50  0001 C CNN
F 1 "+5V" H 2200 4040 50  0000 C CNN
F 2 "" H 2200 3900 60  0000 C CNN
F 3 "" H 2200 3900 60  0000 C CNN
	1    2200 3900
	1    0    0    -1  
$EndComp
Wire Wire Line
	2200 3900 2200 3950
Wire Wire Line
	2200 3950 2250 3950
Wire Wire Line
	2250 4050 900  4050
Text Label 900  4050 0    60   ~ 0
SR04_TRIG
$Comp
L GND #PWR048
U 1 1
P 2200 4300
F 0 "#PWR048" H 2200 4050 50  0001 C CNN
F 1 "GND" H 2200 4150 50  0000 C CNN
F 2 "" H 2200 4300 60  0000 C CNN
F 3 "" H 2200 4300 60  0000 C CNN
	1    2200 4300
	1    0    0    -1  
$EndComp
Wire Wire Line
	2100 4250 2250 4250
Wire Wire Line
	2200 4250 2200 4300
$Comp
L R R3
U 1 1
P 1850 4400
F 0 "R3" V 1750 4400 50  0000 C CNN
F 1 "2k" V 1850 4400 50  0000 C CNN
F 2 "Resistors_ThroughHole:Resistor_Horizontal_RM10mm" V 1780 4400 30  0001 C CNN
F 3 "" H 1850 4400 30  0000 C CNN
	1    1850 4400
	0    -1   -1   0   
$EndComp
Connection ~ 2200 4250
$Comp
L R R2
U 1 1
P 1850 4150
F 0 "R2" V 1950 4150 50  0000 C CNN
F 1 "1k" V 1850 4150 50  0000 C CNN
F 2 "Resistors_ThroughHole:Resistor_Horizontal_RM10mm" V 1780 4150 30  0001 C CNN
F 3 "" H 1850 4150 30  0000 C CNN
	1    1850 4150
	0    1    1    0   
$EndComp
Text Label 900  4400 0    60   ~ 0
SR04_ECHO
Wire Notes Line
	2800 4550 800  4550
Wire Notes Line
	800  4550 800  3650
Wire Notes Line
	800  3650 2800 3650
Wire Notes Line
	2800 3650 2800 4550
Wire Wire Line
	3850 1550 4300 1550
Wire Wire Line
	3850 1350 4300 1350
Text Label 3850 1350 0    60   ~ 0
SR04_TRIG
Text Label 3850 1550 0    60   ~ 0
SR04_ECHO
Wire Wire Line
	1600 7100 950  7100
Text Label 1600 7100 2    60   ~ 0
MPU9250_INT
$Comp
L R R4
U 1 1
P 7950 1400
F 0 "R4" V 8030 1400 50  0000 C CNN
F 1 "1k" V 7950 1400 50  0000 C CNN
F 2 "Resistors_ThroughHole:Resistor_Horizontal_RM10mm" V 7880 1400 30  0001 C CNN
F 3 "" H 7950 1400 30  0000 C CNN
	1    7950 1400
	1    0    0    -1  
$EndComp
$Comp
L R R5
U 1 1
P 7950 1800
F 0 "R5" V 8030 1800 50  0000 C CNN
F 1 "2k" V 7950 1800 50  0000 C CNN
F 2 "Resistors_ThroughHole:Resistor_Horizontal_RM10mm" V 7880 1800 30  0001 C CNN
F 3 "" H 7950 1800 30  0000 C CNN
	1    7950 1800
	1    0    0    -1  
$EndComp
Wire Wire Line
	7950 1550 7950 1650
$Comp
L GND #PWR049
U 1 1
P 7950 2000
F 0 "#PWR049" H 7950 1750 50  0001 C CNN
F 1 "GND" H 7950 1850 50  0000 C CNN
F 2 "" H 7950 2000 60  0000 C CNN
F 3 "" H 7950 2000 60  0000 C CNN
	1    7950 2000
	1    0    0    -1  
$EndComp
Wire Wire Line
	7950 1950 7950 2000
Connection ~ 7950 1600
Text Label 7400 1600 0    60   ~ 0
RC_IN
Wire Wire Line
	1250 2050 650  2050
Text Label 650  2050 0    60   ~ 0
MPU9250_INT
Text Label 650  2350 0    60   ~ 0
SPI1_SCLK
Wire Wire Line
	1250 2350 650  2350
$Comp
L CONN_01X04 P4
U 1 1
P 8150 1000
F 0 "P4" H 8150 1250 50  0000 C CNN
F 1 "RC_IN" V 8250 1000 50  0000 C CNN
F 2 "Pin_Headers:Pin_Header_Straight_1x04" H 8150 1000 60  0001 C CNN
F 3 "" H 8150 1000 60  0000 C CNN
	1    8150 1000
	1    0    0    -1  
$EndComp
Wire Wire Line
	7950 1150 7950 1150
Wire Wire Line
	7950 1150 7950 1250
Wire Wire Line
	7650 850  7650 950 
Wire Wire Line
	7650 950  7950 950 
$Comp
L +5V #PWR050
U 1 1
P 7900 850
F 0 "#PWR050" H 7900 700 50  0001 C CNN
F 1 "+5V" H 7900 990 50  0000 C CNN
F 2 "" H 7900 850 60  0000 C CNN
F 3 "" H 7900 850 60  0000 C CNN
	1    7900 850 
	1    0    0    -1  
$EndComp
Wire Wire Line
	7900 850  7950 850 
Wire Wire Line
	2000 4150 2250 4150
Wire Wire Line
	900  4400 1700 4400
Wire Wire Line
	2000 4400 2100 4400
Wire Wire Line
	2100 4400 2100 4250
Wire Wire Line
	1700 4150 1600 4150
Wire Wire Line
	1600 4150 1600 4400
Connection ~ 1600 4400
Wire Notes Line
	8300 1650 9000 1650
Wire Notes Line
	9000 1650 9000 2300
Wire Notes Line
	9000 2300 8300 2300
Wire Notes Line
	8300 2300 8300 1650
Text Notes 8300 2300 0    60   ~ 0
RC_IN = 3.3V \nR4 = 0 Ohm\nR5 = not used\n\nRC_IN = 5V\nR4 = 1k\nR5 = 2k
Wire Wire Line
	7950 1600 7400 1600
$Comp
L CONN_01X05 P20
U 1 1
P 5000 5350
F 0 "P20" H 5000 5650 50  0000 C CNN
F 1 "I2C2" V 5100 5350 50  0000 C CNN
F 2 "Pin_Headers:Pin_Header_Straight_1x05" H 5000 5350 60  0001 C CNN
F 3 "" H 5000 5350 60  0000 C CNN
	1    5000 5350
	1    0    0    -1  
$EndComp
$Comp
L +5V #PWR051
U 1 1
P 4700 5100
F 0 "#PWR051" H 4700 4950 50  0001 C CNN
F 1 "+5V" H 4700 5240 50  0000 C CNN
F 2 "" H 4700 5100 60  0000 C CNN
F 3 "" H 4700 5100 60  0000 C CNN
	1    4700 5100
	1    0    0    -1  
$EndComp
$Comp
L +3.3V #PWR052
U 1 1
P 4450 5100
F 0 "#PWR052" H 4450 4950 50  0001 C CNN
F 1 "+3.3V" H 4450 5240 50  0000 C CNN
F 2 "" H 4450 5100 60  0000 C CNN
F 3 "" H 4450 5100 60  0000 C CNN
	1    4450 5100
	1    0    0    -1  
$EndComp
$Comp
L GND #PWR053
U 1 1
P 4200 5100
F 0 "#PWR053" H 4200 4850 50  0001 C CNN
F 1 "GND" H 4200 4950 50  0000 C CNN
F 2 "" H 4200 5100 60  0000 C CNN
F 3 "" H 4200 5100 60  0000 C CNN
	1    4200 5100
	-1   0    0    1   
$EndComp
Wire Notes Line
	4000 5850 5250 5850
Wire Notes Line
	5250 5850 5250 4750
Wire Notes Line
	5250 4750 4000 4750
Wire Notes Line
	4000 4750 4000 5850
Wire Wire Line
	4700 5100 4700 5150
Wire Wire Line
	4700 5150 4800 5150
Wire Wire Line
	4450 5100 4450 5250
Wire Wire Line
	4450 5250 4800 5250
Wire Wire Line
	4200 5100 4200 5350
Wire Wire Line
	4200 5350 4800 5350
Wire Wire Line
	4800 5450 4150 5450
Wire Wire Line
	4800 5550 4150 5550
Text Label 4150 5450 0    60   ~ 0
I2C2_SCL
Text Label 4150 5550 0    60   ~ 0
I2C2_SDA
Text Notes 4400 4900 0    60   ~ 0
I2C Bus 2
$Comp
L R R8
U 1 1
P 9500 3200
F 0 "R8" H 9570 3246 50  0000 L CNN
F 1 "20k" H 9570 3154 50  0000 L CNN
F 2 "Resistors_ThroughHole:Resistor_Horizontal_RM10mm" V 9430 3200 50  0001 C CNN
F 3 "" H 9500 3200 50  0000 C CNN
	1    9500 3200
	1    0    0    -1  
$EndComp
$Comp
L R R9
U 1 1
P 9500 3700
F 0 "R9" H 9570 3746 50  0000 L CNN
F 1 "10k" H 9570 3654 50  0000 L CNN
F 2 "Resistors_ThroughHole:Resistor_Horizontal_RM10mm" V 9430 3700 50  0001 C CNN
F 3 "" H 9500 3700 50  0000 C CNN
	1    9500 3700
	1    0    0    -1  
$EndComp
$Comp
L R R6
U 1 1
P 9200 3200
F 0 "R6" H 9270 3246 50  0000 L CNN
F 1 "20k" H 9270 3154 50  0000 L CNN
F 2 "Resistors_ThroughHole:Resistor_Horizontal_RM10mm" V 9130 3200 50  0001 C CNN
F 3 "" H 9200 3200 50  0000 C CNN
	1    9200 3200
	1    0    0    -1  
$EndComp
$Comp
L R R7
U 1 1
P 9200 3700
F 0 "R7" H 9270 3746 50  0000 L CNN
F 1 "10k" H 9270 3654 50  0000 L CNN
F 2 "Resistors_ThroughHole:Resistor_Horizontal_RM10mm" V 9130 3700 50  0001 C CNN
F 3 "" H 9200 3700 50  0000 C CNN
	1    9200 3700
	1    0    0    -1  
$EndComp
Wire Wire Line
	9200 2850 9900 2850
Wire Wire Line
	9200 2850 9200 3050
Wire Wire Line
	9200 3350 9200 3550
Wire Wire Line
	9500 2950 9900 2950
Wire Wire Line
	9500 2950 9500 3050
Wire Wire Line
	9500 3350 9500 3550
$Comp
L GND #PWR054
U 1 1
P 9200 3950
F 0 "#PWR054" H 9200 3700 50  0001 C CNN
F 1 "GND" H 9208 3776 50  0000 C CNN
F 2 "" H 9200 3950 50  0000 C CNN
F 3 "" H 9200 3950 50  0000 C CNN
	1    9200 3950
	1    0    0    -1  
$EndComp
$Comp
L GND #PWR055
U 1 1
P 9500 3950
F 0 "#PWR055" H 9500 3700 50  0001 C CNN
F 1 "GND" H 9508 3776 50  0000 C CNN
F 2 "" H 9500 3950 50  0000 C CNN
F 3 "" H 9500 3950 50  0000 C CNN
	1    9500 3950
	1    0    0    -1  
$EndComp
Wire Wire Line
	9200 3850 9200 3950
Wire Wire Line
	9500 3850 9500 3950
$Comp
L GND #PWR056
U 1 1
P 2100 2450
F 0 "#PWR056" H 2100 2200 50  0001 C CNN
F 1 "GND" V 2108 2322 50  0000 R CNN
F 2 "" H 2100 2450 50  0000 C CNN
F 3 "" H 2100 2450 50  0000 C CNN
	1    2100 2450
	0    -1   -1   0   
$EndComp
Wire Wire Line
	1750 2450 2100 2450
Wire Wire Line
	1250 2750 650  2750
Wire Wire Line
	1750 2750 2350 2750
Text Label 650  2750 0    60   ~ 0
VOLTAGE
Text Label 1750 2750 0    60   ~ 0
CURRENT
Wire Wire Line
	9200 3450 8800 3450
Connection ~ 9200 3450
Wire Wire Line
	9500 3450 9900 3450
Connection ~ 9500 3450
Text Label 8800 3450 0    60   ~ 0
VOLTAGE
Text Label 9500 3450 0    60   ~ 0
CURRENT
Wire Notes Line
	11100 2700 11100 4200
Wire Notes Line
	11100 4200 8100 4200
Wire Notes Line
	8100 4200 8100 2700
Wire Notes Line
	8100 2700 11100 2700
$Comp
L CONN_01X03 P21
U 1 1
P 10100 2950
F 0 "P21" H 10178 2988 50  0000 L CNN
F 1 "VOL / CUR" H 10178 2896 50  0000 L CNN
F 2 "Pin_Headers:Pin_Header_Straight_1x03" H 10100 2950 50  0001 C CNN
F 3 "" H 10100 2950 50  0000 C CNN
	1    10100 2950
	1    0    0    -1  
$EndComp
$Comp
L GND #PWR057
U 1 1
P 9900 3100
F 0 "#PWR057" H 9900 2850 50  0001 C CNN
F 1 "GND" H 9908 2926 50  0000 C CNN
F 2 "" H 9900 3100 50  0000 C CNN
F 3 "" H 9900 3100 50  0000 C CNN
	1    9900 3100
	1    0    0    -1  
$EndComp
Wire Wire Line
	9900 3050 9900 3100
Text Notes 8150 2900 0    60   ~ 0
VOLTAGE / CURRENT\nSENSING
Text Notes 9850 3700 0    60   ~ 0
R6, R7, R8, R9 = 0.1%
$EndSCHEMATC
